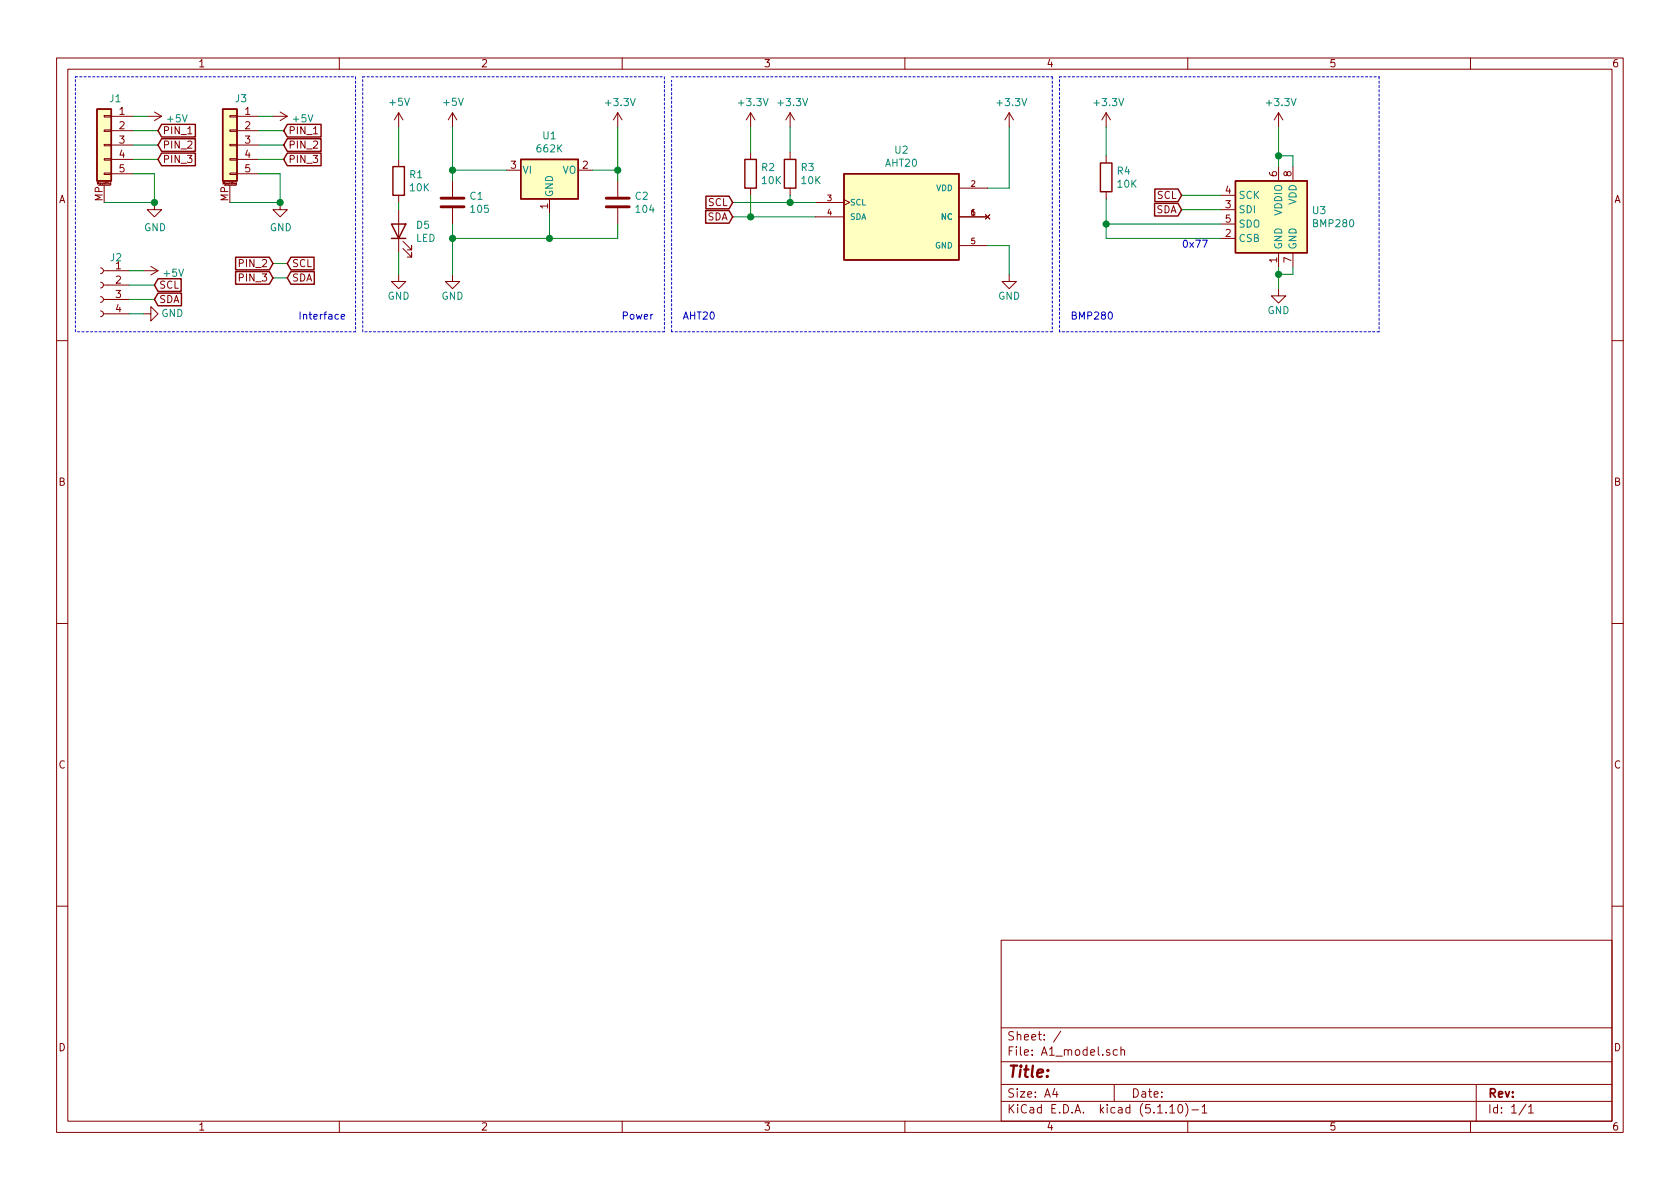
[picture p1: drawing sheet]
<svg xmlns="http://www.w3.org/2000/svg" width="297mm" height="210mm" viewBox="0 0 297 210" stroke-linecap="round" stroke-linejoin="round" font-family="sans-serif">
<g fill="none" stroke="#840000" stroke-width=".18">
<path d="M10 10.3h277v189.9h-277zM12 12.2h273v186.1h-273zM27.3 19.8l1.3 .8M49.5 19.8l1.3 .8M60 10.3v1.9M70.5 19.9l-.8 1.3M70.5 19.9v2.6M70.5 19.9l.7 1.3M80 19.9l-.8 1.3M80 19.9v2.6M80 19.9l.8 1.3M109.2 19.9l-.7 1.3"/>
<path d="M109.2 19.9v2.6M109.2 19.9l.8 1.3M110 10.3v1.9M132.7 19.9v2.6M132.7 19.9l-.7 1.3M132.7 19.9l.8 1.3M139.7 19.9v2.6M139.7 19.9l-.8 1.3M139.7 19.9l.8 1.3M160 10.3v1.9M178.4 19.9l-.7 1.3M178.4 19.9v2.6"/>
<path d="M178.4 19.9l.8 1.3M195.6 19.9v2.6M195.6 19.9l-.8 1.3M195.6 19.9l.7 1.3M210 10.3v1.9M226.1 19.9v2.6M226.1 19.9l-.8 1.3M226.1 19.9l.7 1.3M260 10.3v1.9M17.4 32.8h2M18.4 30.6h1.3v.3h-1.3zM18.4 28.1h1.3v.2h-1.3z"/>
<path d="M18.4 25.5h1.3v.3h-1.3zM18.4 23h1.3v.2h-1.3zM18.4 20.4h1.3v.3h-1.3zM18.4 32.8v3M19.6 32.3v.4h-.2M19.6 32.4h-.2l.1 .2h.1M19.7 20.6h3.8M19.7 23.1h3.8M19.7 25.6h3.8M19.7 28.2h3.8M19.7 30.7h3.8M26 20.6h2.6"/>
<path d="M27.3 35.8v1.3h1.3l-1.3 1.2-1.3-1.2h1.3M28.6 20.6l-1.3 .7M33.2 23.7h.7M39.6 32.8h2.1M40.6 30.6h1.3v.3h-1.3zM40.6 28.1h1.3v.2h-1.3zM40.6 25.5h1.3v.3h-1.3zM40.6 23h1.3v.2h-1.3zM40.6 20.4h1.3v.3h-1.3zM40.6 32.8v3M41.8 32.3v.4h-.1M41.8 32.4h-.2l.1 .2h.1"/>
<path d="M41.9 20.6h3.8M41.9 23.1h3.8M41.9 25.6h3.8M41.9 28.2h3.8M41.9 30.7h3.8M48.3 20.6h2.5M49.5 35.8v1.3h1.3l-1.3 1.2-1.2-1.2h1.2M50.8 20.6l-1.3 .7M55.4 23.7h.8M70.5 28.2v1.3M70.5 34.5v1.3M70.5 37.1v7.6"/>
<path d="M80 32v2.8M80 36.8v2.8M89.5 30.1h2.6M97.2 35.2v2.5M102.2 30.1h2.6M109.2 32v2.8M109.2 36.8v2.8M132.7 26.9v1.3M132.7 33.3v1.2M139.7 26.9v1.3M139.7 33.3v1.2M144.1 38.3h5.1"/>
<path d="M144.1 35.8h5.1M149.2 35.3l1 .5-1 .5M169.5 33.3h5.1M169.5 38.3h5.1M174.2 38l.8 .7M175 38l-.8 .7M195.6 27.6v1.2M195.6 33.9v1.3M215.9 37.1h2.5M215.9 34.5h2.5M215.9 39.6h2.5M226.1 29.5v2.5"/>
<path d="M228.6 29.5v2.5M17.8 55l.3 .1 .2 .3-.1 .4-.4 .2M17.8 52.4l.3 .2 .2 .3-.1 .4-.4 .2M17.8 49.9l.3 .1 .2 .3-.1 .4-.4 .2M17.8 47.4l.3 .1 .2 .3-.1 .4-.4 .2M18.3 47.9h4.6M18.3 55.5h4.6M18.3 53h4.6M18.3 50.4h4.6M25.4 55.5h1.3v-1.3l1.2 1.3-1.2 1.3v-1.3M25.4 47.9h2.5M26.7 47.1l1.2 .8"/>
<path d="M27.9 47.9l-1.2 .7M70.5 48.5v1.3h1.3l-1.3 1.2-1.3-1.2h1.3M71.2 43.9l1.6 1.6v-.8v.8h-.8M71.2 42.7l1.6 1.5v-.8v.8h-.8M80 48.5v1.3h1.3l-1.3 1.2-1.3-1.2h1.3M169.5 43.4h5.1M178.4 48.5v1.3h1.3l-1.3 1.2-1.2-1.2h1.2M215.9 42.2h2.5M226.1 51v1.3h1.2l-1.2 1.3-1.3-1.3h1.3M226.1 44.7v2.5M228.6 44.7v2.5M10 60.2h2"/>
<path d="M285 60.2h2M10 110.3h2M285 110.3h2M10 160.2h2M177 166.3h108v32h-108zM285 160.2h2M60 198.3v1.9M110 198.3v1.9M160 198.3v1.9M177 194.8h108M177 191.8h108M177 187.8h108"/>
<path d="M177 181.8h108M186.5 192.5l-.4 1h1M186.8 193v1M187.6 182.3l-1.3 2M197 191.8v3M197.6 185.7l-.5-.1-.3 .3 .1 .6 .2 .1 .5-.1M198.2 185.7l.2-.1 .4 .1v.9M198.2 185.1v1.5M206.8 195.8l.5-.5v1.5M206.8 196.8h.9M208.5 195.4l.1-.1a.8 .8 0 0 1 .5 .8 .8 .8 0 0 1-.5 .7 1 1 0 0 1-.1-1.4zM209.6 195.1a1.71 1.71 0 0 1 0 2.3"/>
<path d="M210 198.3v1.9M210.7 196.3h1.2M212.5 195.8l.5-.5v1.5M212.5 196.8h.9M260 198.3v1.9M261 191.8v6.5M269.8 195.2l-1.2 2M270.3 195.8l.4-.5v1.5M270.3 196.8h.8"/>
</g>
<g fill="#ffffc2" stroke="#ffffc2" stroke-width=".18">
<path d="M149.2 30.7h20.3v15.3h-20.3z"/>
<path d="M218.4 32h12.7v12.7h-12.7z"/>
<path d="M39.4 19.3h2.5v12.7h-2.5z"/>
<path d="M92.1 28.2h10.1v7h-10.1z"/>
<path d="M17.1 19.3h2.6v12.7h-2.6z"/>
</g>
<g fill="none" stroke="#840000" stroke-width=".25">
<path d="M17.1 19.3h2.6v12.7h-2.6zM39.4 19.3h2.5v12.7h-2.5zM28.6 24.5h5.9v2.3h-5.9l-.7-1.2zM28.6 27.1h5.9v2.2h-5.9l-.7-1.1zM28.6 22h5.9v2.2h-5.9l-.7-1.1zM50.8 24.5h6v2.3h-6l-.6-1.2zM50.8 22h6v2.2h-6l-.6-1.1zM50.8 27.1h6v2.2h-6l-.6-1.1zM69.2 39.6h2.6l-1.3 2.6zM69.5 29.5h2v5h-2zM92.1 28.2h10.1v7h-10.1zM124.8 37.2h4.1l.6 1.1-.6 1.2h-4.1z"/>
<path d="M124.8 34.7h4.1l.6 1.1-.6 1.1h-4.1zM131.7 28.2h2v5.1h-2zM138.7 28.2h2v5.1h-2zM149.2 30.7h20.3v15.3h-20.3zM194.6 28.8h2v5.1h-2zM204.1 36h4.2l.6 1.1-.6 1.1h-4.2zM204.2 33.4h4.1l.6 1.1-.6 1.2h-4.1zM218.4 32h12.7v12.7h-12.7zM27.9 51.8h4.2v2.3h-4.2l-.6-1.1zM27.9 49.3h4.1v2.2h-4.1l-.6-1.1zM41.7 45.5h5.9l.7 1.1-.7 1.1h-5.9zM41.7 48h5.9l.7 1.1-.7 1.2h-5.9z"/>
<path d="M51.4 45.5h4.1v2.2h-4.1l-.6-1.1zM51.4 48h4.2v2.3h-4.2l-.6-1.2zM69.2 42.2h2.6"/>
</g>
<path d="M78 36.6h4M78 35h4M107.2 36.6h4.1M107.2 35h4.1" fill="none" stroke="#840000" stroke-width=".51"/>
<g fill="none" stroke="#0000c2" stroke-width=".18" stroke-dasharray=".4 .4">
<path d="M13.3 13.6h49.6M62.9 13.6v45.1M64.1 13.6h53.4M117.5 13.6v45.1M118.7 13.6h67.4M186.1 13.6v45.1M187.3 13.6h56.5M243.8 13.6v45.1M13.3 58.7v-45.1M62.9 58.7h-49.6M64.1 58.7v-45.1M117.5 58.7h-53.4"/>
<path d="M118.7 58.7v-44.5M186.1 58.7h-67.4M187.3 58.7v-45.1M243.8 58.7h-56.5"/>
</g>
<g fill="none" stroke="#008400" stroke-width=".18">
<path d="M23.5 25.6h4.4M23.5 28.2h4.4M23.5 30.7h3.8v5.1h-8.9M23.5 23.1h4.4M23.5 20.6h2.5M45.7 25.6h4.5M45.7 28.2h4.5M45.7 30.7h3.8v5.1h-8.9M45.7 23.1h4.5M45.7 20.6h2.6M70.5 22.5v5.7M70.5 35.8v1.3"/>
<path d="M80 22.5v9.5M80 39.6v8.9M80 30.1h9.5M97.2 37.7v4.5M104.8 30.1h4.4M109.2 22.5v9.5M109.2 39.6v2.6h-29.2M129.5 35.8h14.6M129.5 38.3h14.6M132.7 22.5v4.4M132.7 34.5v3.8M139.7 22.5v4.4"/>
<path d="M139.7 34.5v1.3M178.4 22.5v10.8h-3.8M195.6 22.5v5.1M195.6 35.2v7h20.3M195.6 39.6h20.3M208.9 34.5h7M208.9 37.1h7M226.1 22.5v7M226.1 27.6h2.5v1.9M22.9 47.9h2.5M22.9 50.4h4.4M22.9 55.5h2.5"/>
<path d="M22.9 53h4.4M48.3 46.6h2.5M48.3 49.1h2.5M70.5 44.7v3.8M174.6 43.4h3.8v5.1M226.1 47.2v3.8M228.6 47.2v1.3h-2.5"/>
</g>
<path d="M60.3 56l.6-.1v-.3h-.4l-.2 .2 .1 .6h.5M196.1 55.3l.1-.1a.67 .67 0 0 1 .5 .6 .67 .67 0 0 1-.5 .6l-.3-.4zM212.6 42.5h.9l-.6 1.2" fill="none" stroke="#0000c2" stroke-width=".18"/>
<g fill="#008400" stroke="#008400" stroke-width=".25">
<circle cx="80" cy="30.1" r=".51"/>
<circle cx="80" cy="42.2" r=".51"/>
<circle cx="226.1" cy="48.5" r=".51"/>
<circle cx="97.2" cy="42.2" r=".51"/>
<circle cx="109.2" cy="30.1" r=".51"/>
<circle cx="195.6" cy="39.6" r=".51"/>
<circle cx="139.7" cy="35.8" r=".51"/>
<circle cx="49.5" cy="35.8" r=".51"/>
<circle cx="132.7" cy="38.3" r=".51"/>
<circle cx="27.3" cy="35.8" r=".51"/>
<circle cx="226.1" cy="27.6" r=".51"/>
</g>
<text font-size="2.8" fill="#840000" x="178" y="190.5">Title:</text>
<g font-size="2.1" fill="#840000">
<text x="178" y="184">Sheet: /</text>
<text x="178" y="186.7">File: A1_model.sch</text>
<text x="178" y="196.9">KiCad E.D.A. kicad (5.1.10)-1</text>
<text x="178" y="194.1">Size: A4</text>
<text x="200" y="194.1">Date:</text>
<text x="263" y="194.1">Rev:</text>
<text x="263" y="196.9">Id: 1/1</text>
</g>
<g font-size="1.8" fill="#840000">
<text x="35" y="11.9">1</text>
<text x="85" y="11.9">2</text>
<text x="135" y="11.9">3</text>
<text x="185" y="11.9">4</text>
<text x="235" y="11.9">5</text>
<text x="285" y="11.9">6</text>
<text x="21.1" y="20.3">1</text>
<text x="21.1" y="22.9">2</text>
<text x="28.7" y="23.7">PIN_1</text>
<text x="43.3" y="20.3">1</text>
<text x="43.3" y="22.9">2</text>
<text x="51" y="23.7">PIN_1</text>
<text x="21.1" y="25.4">3</text>
<text x="21.1" y="27.9">4</text>
<text x="28.7" y="26.3">PIN_2</text>
<text x="28.7" y="28.8">PIN_3</text>
<text x="43.3" y="25.4">3</text>
<text x="43.3" y="27.9">4</text>
<text x="51" y="26.3">PIN_2</text>
<text x="51" y="28.8">PIN_3</text>
<text x="90.3" y="29.8">3</text>
<text x="103" y="29.8">2</text>
<text x="10.4" y="35.9">A</text>
<text x="18.2" y="35.6" transform="rotate(-90 18.2 35.6)">MP</text>
<text x="21.1" y="30.5">5</text>
<text x="40.4" y="35.6" transform="rotate(-90 40.4 35.6)">MP</text>
<text x="43.3" y="30.5">5</text>
<text x="204.6" y="35.2">SCL</text>
<text x="216.7" y="34.3">4</text>
<text x="225.8" y="31.2" transform="rotate(-90 225.8 31.2)">6</text>
<text x="228.3" y="31.2" transform="rotate(-90 228.3 31.2)">8</text>
<text x="285.4" y="35.9">A</text>
<text x="96.9" y="36.9" transform="rotate(-90 96.9 36.9)">1</text>
<text x="125" y="39">SDA</text>
<text x="125.2" y="36.4">SCL</text>
<text x="204.4" y="37.7">SDA</text>
<text x="216.7" y="41.9">2</text>
<text x="216.7" y="36.8">3</text>
<text x="216.7" y="39.4">5</text>
<text x="20.5" y="47.6">1</text>
<text x="42.5" y="47.2">PIN_2</text>
<text x="51.6" y="47.2">SCL</text>
<text x="225.8" y="46.5" transform="rotate(-90 225.8 46.5)">1</text>
<text x="228.3" y="46.5" transform="rotate(-90 228.3 46.5)">7</text>
<text x="20.5" y="50.2">2</text>
<text x="20.5" y="52.7">3</text>
<text x="28.1" y="53.6">SDA</text>
<text x="28.1" y="51">SCL</text>
<text x="42.5" y="49.8">PIN_3</text>
<text x="51.6" y="49.8">SDA</text>
<text x="20.5" y="55.2">4</text>
<text x="10.4" y="85.9">B</text>
<text x="285.4" y="85.9">B</text>
<text x="10.4" y="135.9">C</text>
<text x="285.4" y="135.9">C</text>
<text x="10.4" y="185.9">D</text>
<text x="285.4" y="185.9">D</text>
<text x="35" y="199.9">1</text>
<text x="85" y="199.9">2</text>
<text x="135" y="199.9">3</text>
<text x="185" y="199.9">4</text>
<text x="235" y="199.9">5</text>
<text x="285" y="199.9">6</text>
</g>
<g font-size="1.8" fill="#008484">
<text x="19.4" y="18.1">J1</text>
<text x="29.7" y="21.6">+5V</text>
<text x="41.7" y="18.1">J3</text>
<text x="51.9" y="21.6">+5V</text>
<text x="69" y="18.7">+5V</text>
<text x="78.5" y="18.7">+5V</text>
<text x="107.3" y="18.8">+3.3V</text>
<text x="130.8" y="18.8">+3.3V</text>
<text x="137.7" y="18.8">+3.3V</text>
<text x="176.5" y="18.8">+3.3V</text>
<text x="193.6" y="18.8">+3.3V</text>
<text x="224.1" y="18.8">+3.3V</text>
<text x="95" y="26.9">662K</text>
<text x="96" y="24.6">U1</text>
<text x="156.6" y="29.5">AHT20</text>
<text x="158.3" y="27.2">U2</text>
<text x="72.5" y="31.5">R1</text>
<text x="72.5" y="33.8">10K</text>
<text x="83.1" y="35.3">C1</text>
<text x="92.3" y="30.7">VI</text>
<text x="97.8" y="34.9" transform="rotate(-90 97.8 34.9)">GND</text>
<text x="99.4" y="30.7">VO</text>
<text x="112.3" y="35.3">C2</text>
<text x="134.7" y="30.2">R2</text>
<text x="134.8" y="32.6">10K</text>
<text x="141.7" y="30.2">R3</text>
<text x="141.8" y="32.6">10K</text>
<text x="197.6" y="30.9">R4</text>
<text x="197.6" y="33.2">10K</text>
<text x="218.9" y="35.2">SCK</text>
<text x="25.5" y="40.9">GND</text>
<text x="47.7" y="40.9">GND</text>
<text x="73.7" y="40.5">D5</text>
<text x="83.3" y="37.6">105</text>
<text x="112.5" y="37.6">104</text>
<text x="218.9" y="37.7">SDI</text>
<text x="218.9" y="40.3">SDO</text>
<text x="226.7" y="38.1" transform="rotate(-90 226.7 38.1)">VDDIO</text>
<text x="229.2" y="36.2" transform="rotate(-90 229.2 36.2)">VDD</text>
<text x="232.1" y="37.9">U3</text>
<text x="232.4" y="40.2">BMP280</text>
<text x="19.6" y="46.2">J2</text>
<text x="73.5" y="42.8">LED</text>
<text x="218.9" y="42.8">CSB</text>
<text x="226.7" y="44.2" transform="rotate(-90 226.7 44.2)">GND</text>
<text x="229.2" y="44.2" transform="rotate(-90 229.2 44.2)">GND</text>
<text x="29.1" y="48.9">+5V</text>
<text x="68.5" y="53">GND</text>
<text x="78.1" y="53">GND</text>
<text x="176.5" y="53">GND</text>
<text x="28.5" y="56.1">GND</text>
<text x="224.1" y="55.5">GND</text>
</g>
<g font-size="1.8" fill="#0000c2">
<text x="208.9" y="43.8">0x77</text>
<text x="52.7" y="56.5">Interface</text>
<text x="109.9" y="56.5">Power</text>
<text x="120.6" y="56.5">AHT20</text>
<text x="189.2" y="56.5">BMP280</text>
</g>
<g font-size="1.4" fill="#840000">
<text x="146.3" y="35.6">3</text>
<text x="171.7" y="33">2</text>
<text x="146.3" y="38.1">4</text>
<text x="171.7" y="38.1">1</text>
<text x="171.7" y="43.2">5</text>
</g>
<g font-size="1.4" fill="#008484">
<text x="165.5" y="33.8">VDD</text>
<text x="150.2" y="36.3">SCL</text>
<text x="150.2" y="38.9">SDA</text>
<text x="166.5" y="38.9">NC</text>
<text x="165.4" y="43.9">GND</text>
</g>
<g font-size=".5" fill="#840000">
<text x="17.2" y="32.6">Mounting</text>
<text x="39.4" y="32.6">Mounting</text>
</g>
</svg>
